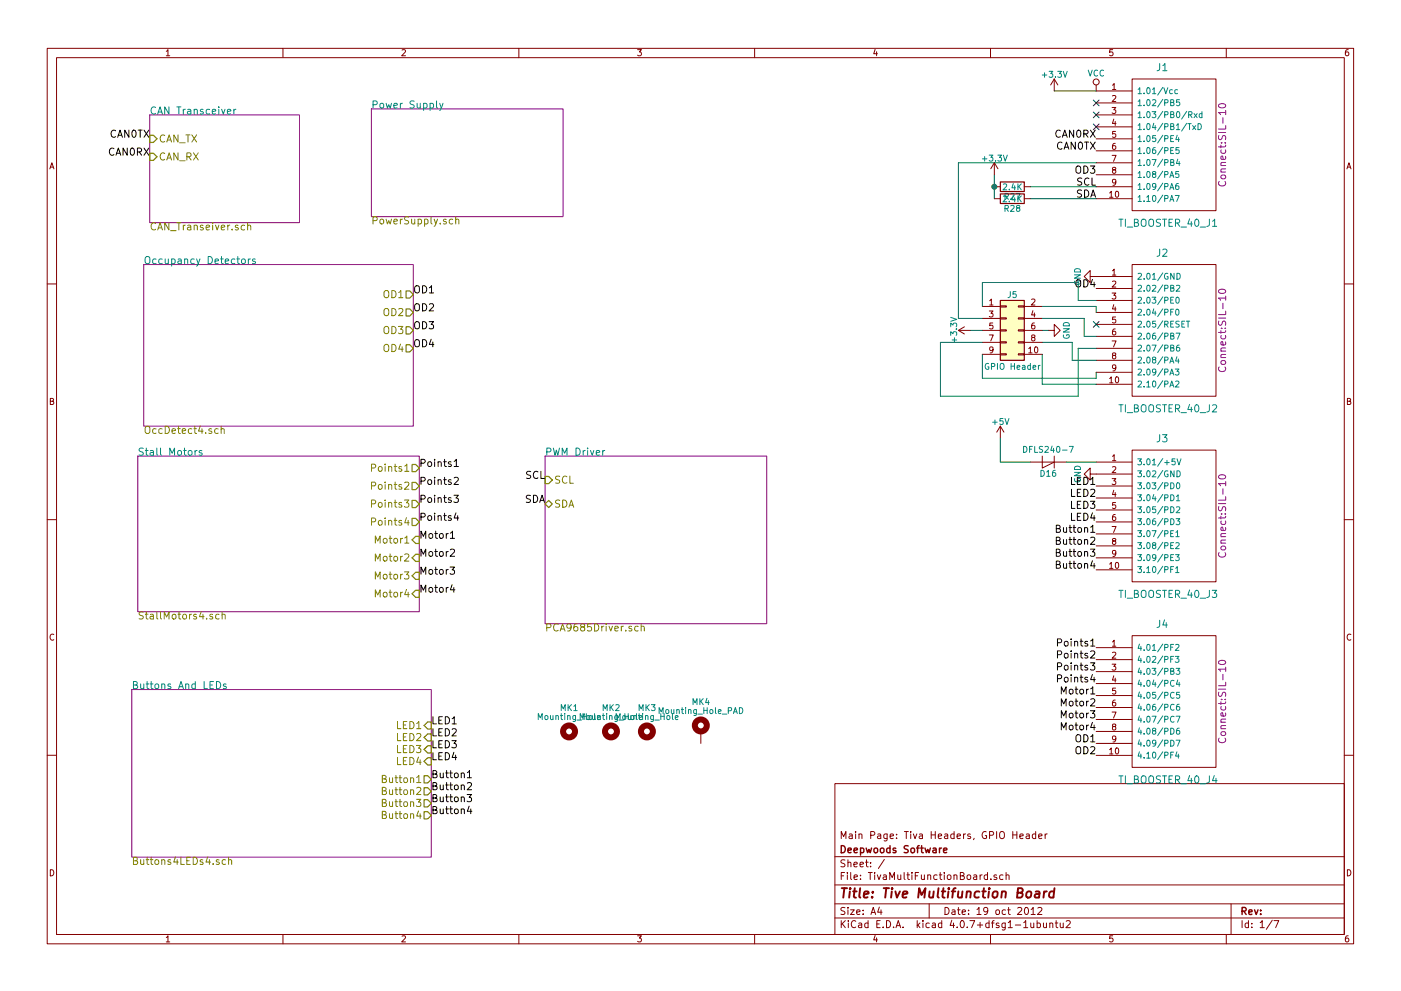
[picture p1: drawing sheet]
EESchema Schematic File Version 2
LIBS:TivaMultiFunctionBoard-rescue
LIBS:boosterpack
LIBS:power
LIBS:device
LIBS:transistors
LIBS:conn
LIBS:linear
LIBS:regul
LIBS:74xx
LIBS:cmos4000
LIBS:adc-dac
LIBS:memory
LIBS:xilinx
LIBS:microcontrollers
LIBS:dsp
LIBS:microchip
LIBS:analog_switches
LIBS:motorola
LIBS:texas
LIBS:intel
LIBS:audio
LIBS:interface
LIBS:digital-audio
LIBS:philips
LIBS:display
LIBS:cypress
LIBS:siliconi
LIBS:opto
LIBS:atmel
LIBS:contrib
LIBS:esp32_devboards
LIBS:sn65hvd233-ht
LIBS:lm2574n-5
LIBS:MCP23xxx
LIBS:tbd62x83a
LIBS:tc442x
LIBS:mct6h
LIBS:bridge
LIBS:pca9685
LIBS:4814p-2
LIBS:mechanical
LIBS:graphic_symbols
LIBS:references
LIBS:TivaMultiFunctionBoard-cache
EELAYER 25 0
EELAYER END
$Descr A4 11693 8268
encoding utf-8
Sheet 1 7
Title "Tive Multifunction Board"
Date "19 oct 2012"
Rev ""
Comp "Deepwoods Software"
Comment1 "Main Page: Tiva Headers, GPIO Header"
Comment2 ""
Comment3 ""
Comment4 ""
$EndDescr
$Comp
L GND #PWR01
U 1 1
P 9150 2300
F 0 "#PWR01" H 9150 2050 50  0001 C CNN
F 1 "GND" H 9150 2150 50  0000 C CNN
F 2 "" H 9150 2300 50  0000 C CNN
F 3 "" H 9150 2300 50  0000 C CNN
	1    9150 2300
	0    1    1    0   
$EndComp
$Comp
L VCC #PWR02
U 1 1
P 9150 750
F 0 "#PWR02" H 9150 600 50  0001 C CNN
F 1 "VCC" H 9150 900 50  0000 C CNN
F 2 "" H 9150 750 50  0000 C CNN
F 3 "" H 9150 750 50  0000 C CNN
	1    9150 750 
	1    0    0    -1  
$EndComp
$Comp
L Ti_Booster_40_J1 J1
U 1 1
P 9750 1200
F 0 "J1" H 9700 1850 60  0000 C CNN
F 1 "TI_BOOSTER_40_J1" H 9750 550 60  0000 C CNN
F 2 "Connect:SIL-10" V 10200 1200 60  0000 C CNN
F 3 "" H 9750 1200 60  0001 C CNN
	1    9750 1200
	1    0    0    -1  
$EndComp
$Comp
L Ti_Booster_40_J2 J2
U 1 1
P 9750 2750
F 0 "J2" H 9700 3400 60  0000 C CNN
F 1 "TI_BOOSTER_40_J2" H 9750 2100 60  0000 C CNN
F 2 "Connect:SIL-10" V 10200 2750 60  0000 C CNN
F 3 "" H 9750 2750 60  0001 C CNN
	1    9750 2750
	1    0    0    -1  
$EndComp
$Comp
L Ti_Booster_40_J3 J3
U 1 1
P 9750 4300
F 0 "J3" H 9700 4950 60  0000 C CNN
F 1 "TI_BOOSTER_40_J3" H 9750 3650 60  0000 C CNN
F 2 "Connect:SIL-10" V 10200 4300 60  0000 C CNN
F 3 "" H 9750 4300 60  0001 C CNN
	1    9750 4300
	1    0    0    -1  
$EndComp
$Comp
L Ti_Booster_40_J4 J4
U 1 1
P 9750 5850
F 0 "J4" H 9700 6500 60  0000 C CNN
F 1 "TI_BOOSTER_40_J4" H 9750 5200 60  0000 C CNN
F 2 "Connect:SIL-10" V 10200 5850 60  0000 C CNN
F 3 "" H 9750 5850 60  0001 C CNN
	1    9750 5850
	1    0    0    -1  
$EndComp
$Comp
L GND #PWR03
U 1 1
P 9150 3950
F 0 "#PWR03" H 9150 3700 50  0001 C CNN
F 1 "GND" H 9150 3800 50  0000 C CNN
F 2 "" H 9150 3950 50  0000 C CNN
F 3 "" H 9150 3950 50  0000 C CNN
	1    9150 3950
	0    1    1    0   
$EndComp
$Comp
L +5V #PWR04
U 1 1
P 8350 3650
F 0 "#PWR04" H 8350 3500 50  0001 C CNN
F 1 "+5V" H 8350 3790 50  0000 C CNN
F 2 "" H 8350 3650 50  0000 C CNN
F 3 "" H 8350 3650 50  0000 C CNN
	1    8350 3650
	1    0    0    -1  
$EndComp
$Sheet
S 1250 950  1250 900 
U 60CCDA7F
F0 "CAN Transceiver" 60
F1 "CAN_Transeiver.sch" 60
F2 "CAN_TX" I L 1250 1150 60 
F3 "CAN_RX" I L 1250 1300 60 
$EndSheet
$Sheet
S 3100 900  1600 900 
U 60CCFE36
F0 "Power Supply" 60
F1 "PowerSupply.sch" 60
$EndSheet
$Sheet
S 4550 3800 1850 1400
U 60CD053F
F0 "PWM Driver" 60
F1 "PCA9685Driver.sch" 60
F2 "SCL" I L 4550 4000 60 
F3 "SDA" B L 4550 4200 60 
$EndSheet
$Sheet
S 1200 2200 2250 1350
U 60CD421F
F0 "Occupancy Detectors" 60
F1 "OccDetect4.sch" 60
F2 "OD1" O R 3450 2450 60 
F3 "OD2" O R 3450 2600 60 
F4 "OD3" O R 3450 2750 60 
F5 "OD4" O R 3450 2900 60 
$EndSheet
$Sheet
S 1150 3800 2350 1300
U 60CD422F
F0 "Stall Motors" 60
F1 "StallMotors4.sch" 60
F2 "Points1" O R 3500 3900 60 
F3 "Points2" O R 3500 4050 60 
F4 "Points3" O R 3500 4200 60 
F5 "Points4" O R 3500 4350 60 
F6 "Motor1" I R 3500 4500 60 
F7 "Motor2" I R 3500 4650 60 
F8 "Motor3" I R 3500 4800 60 
F9 "Motor4" I R 3500 4950 60 
$EndSheet
$Sheet
S 1100 5750 2500 1400
U 60CD423F
F0 "Buttons And LEDs" 60
F1 "Buttons4LEDs4.sch" 60
F2 "LED1" I R 3600 6050 60 
F3 "LED2" I R 3600 6150 60 
F4 "LED3" I R 3600 6250 60 
F5 "LED4" I R 3600 6350 60 
F6 "Button1" O R 3600 6500 60 
F7 "Button2" O R 3600 6600 60 
F8 "Button3" O R 3600 6700 60 
F9 "Button4" O R 3600 6800 60 
$EndSheet
$Comp
L D_Shockley D16
U 1 1
P 8750 3850
F 0 "D16" H 8750 3950 50  0000 C CNN
F 1 "DFLS240-7" H 8750 3750 50  0000 C CNN
F 2 "Diodes_SMD:D_SMB" H 8750 3850 50  0001 C CNN
F 3 "" H 8750 3850 50  0001 C CNN
F 4 "621-DFLS240-7" H 8750 3850 60  0001 C CNN "Mouser Part Number"
	1    8750 3850
	-1   0    0    1   
$EndComp
$Comp
L +3.3V #PWR05
U 1 1
P 8800 750
F 0 "#PWR05" H 8800 600 50  0001 C CNN
F 1 "+3.3V" H 8800 890 50  0000 C CNN
F 2 "" H 8800 750 50  0001 C CNN
F 3 "" H 8800 750 50  0001 C CNN
	1    8800 750 
	1    0    0    -1  
$EndComp
Text Label 9150 1150 2    60   ~ 0
CAN0RX
Text Label 9150 1250 2    60   ~ 0
CAN0TX
Text Label 1250 1150 2    60   ~ 0
CAN0TX
Text Label 1250 1300 2    60   ~ 0
CAN0RX
Text Label 9150 1550 2    60   ~ 0
SCL
Text Label 9150 1650 2    60   ~ 0
SDA
Text Label 4550 4000 2    60   ~ 0
SCL
Text Label 4550 4200 2    60   ~ 0
SDA
Text Label 3450 2450 0    60   ~ 0
OD1
Text Label 3450 2600 0    60   ~ 0
OD2
Text Label 3450 2750 0    60   ~ 0
OD3
Text Label 3450 2900 0    60   ~ 0
OD4
Text Label 9150 6200 2    60   ~ 0
OD1
Text Label 9150 6300 2    60   ~ 0
OD2
Text Label 9150 1450 2    60   ~ 0
OD3
Text Label 9150 2400 2    60   ~ 0
OD4
Text Label 3500 3900 0    60   ~ 0
Points1
Text Label 3500 4050 0    60   ~ 0
Points2
Text Label 3500 4200 0    60   ~ 0
Points3
Text Label 3500 4350 0    60   ~ 0
Points4
Text Label 3500 4500 0    60   ~ 0
Motor1
Text Label 3500 4650 0    60   ~ 0
Motor2
Text Label 3500 4800 0    60   ~ 0
Motor3
Text Label 3500 4950 0    60   ~ 0
Motor4
Text Label 3600 6050 0    60   ~ 0
LED1
Text Label 3600 6150 0    60   ~ 0
LED2
Text Label 3600 6250 0    60   ~ 0
LED3
Text Label 3600 6350 0    60   ~ 0
LED4
Text Label 3600 6500 0    60   ~ 0
Button1
Text Label 3600 6800 0    60   ~ 0
Button4
Text Label 3600 6600 0    60   ~ 0
Button2
Text Label 3600 6700 0    60   ~ 0
Button3
Text Label 9150 5400 2    60   ~ 0
Points1
Text Label 9150 5500 2    60   ~ 0
Points2
Text Label 9150 5600 2    60   ~ 0
Points3
Text Label 9150 5700 2    60   ~ 0
Points4
Text Label 9150 5800 2    60   ~ 0
Motor1
Text Label 9150 5900 2    60   ~ 0
Motor2
Text Label 9150 6000 2    60   ~ 0
Motor3
Text Label 9150 6100 2    60   ~ 0
Motor4
Text Label 9150 4050 2    60   ~ 0
LED1
Text Label 9150 4150 2    60   ~ 0
LED2
Text Label 9150 4250 2    60   ~ 0
LED3
Text Label 9150 4350 2    60   ~ 0
LED4
Text Label 9150 4450 2    60   ~ 0
Button1
Text Label 9150 4550 2    60   ~ 0
Button2
Text Label 9150 4650 2    60   ~ 0
Button3
Text Label 9150 4750 2    60   ~ 0
Button4
$Comp
L Conn_02x05_Odd_Even J5
U 1 1
P 8400 2750
F 0 "J5" H 8450 3050 50  0000 C CNN
F 1 "GPIO Header" H 8450 2450 50  0000 C CNN
F 2 "Connectors:IDC_Header_Straight_10pins" H 8400 2750 50  0001 C CNN
F 3 "" H 8400 2750 50  0001 C CNN
	1    8400 2750
	1    0    0    -1  
$EndComp
$Comp
L +3.3V #PWR06
U 1 1
P 8100 2750
F 0 "#PWR06" H 8100 2600 50  0001 C CNN
F 1 "+3.3V" H 8100 2890 50  0000 C CNN
F 2 "" H 8100 2750 50  0001 C CNN
F 3 "" H 8100 2750 50  0001 C CNN
	1    8100 2750
	0    -1   -1   0   
$EndComp
$Comp
L GND #PWR07
U 1 1
P 8750 2750
F 0 "#PWR07" H 8750 2500 50  0001 C CNN
F 1 "GND" H 8750 2600 50  0000 C CNN
F 2 "" H 8750 2750 50  0001 C CNN
F 3 "" H 8750 2750 50  0001 C CNN
	1    8750 2750
	0    -1   -1   0   
$EndComp
Wire Wire Line
	9150 3850 8900 3850
Wire Wire Line
	8350 3650 8350 3850
Wire Wire Line
	8350 3850 8600 3850
Wire Wire Line
	8800 750  9150 750 
NoConn ~ 9150 950 
NoConn ~ 9150 1050
NoConn ~ 9150 2700
$Comp
L Mounting_Hole MK1
U 1 1
P 4750 6100
F 0 "MK1" H 4750 6300 50  0000 C CNN
F 1 "Mounting_Hole" H 4750 6225 50  0000 C CNN
F 2 "Mounting_Holes:MountingHole_3.2mm_M3" H 4750 6100 50  0001 C CNN
F 3 "" H 4750 6100 50  0001 C CNN
	1    4750 6100
	1    0    0    -1  
$EndComp
$Comp
L Mounting_Hole MK2
U 1 1
P 5100 6100
F 0 "MK2" H 5100 6300 50  0000 C CNN
F 1 "Mounting_Hole" H 5100 6225 50  0000 C CNN
F 2 "Mounting_Holes:MountingHole_3.2mm_M3" H 5100 6100 50  0001 C CNN
F 3 "" H 5100 6100 50  0001 C CNN
	1    5100 6100
	1    0    0    -1  
$EndComp
$Comp
L Mounting_Hole MK3
U 1 1
P 5400 6100
F 0 "MK3" H 5400 6300 50  0000 C CNN
F 1 "Mounting_Hole" H 5400 6225 50  0000 C CNN
F 2 "Mounting_Holes:MountingHole_3.2mm_M3" H 5400 6100 50  0001 C CNN
F 3 "" H 5400 6100 50  0001 C CNN
	1    5400 6100
	1    0    0    -1  
$EndComp
$Comp
L Mounting_Hole_PAD MK4
U 1 1
P 5850 6100
F 0 "MK4" H 5850 6350 50  0000 C CNN
F 1 "Mounting_Hole_PAD" H 5850 6275 50  0000 C CNN
F 2 "Mounting_Holes:MountingHole_3.2mm_M3_Pad" H 5850 6100 50  0001 C CNN
F 3 "" H 5850 6100 50  0001 C CNN
	1    5850 6100
	1    0    0    -1  
$EndComp
$Comp
L R R27
U 1 1
P 8450 1550
F 0 "R27" V 8530 1550 50  0000 C CNN
F 1 "2.4K" V 8450 1550 50  0000 C CNN
F 2 "Resistors_SMD:R_0603" V 8380 1550 50  0001 C CNN
F 3 "" H 8450 1550 50  0001 C CNN
F 4 "71-CRCW06032K40JN" V 8450 1550 60  0001 C CNN "Mouser Part Number"
	1    8450 1550
	0    1    1    0   
$EndComp
$Comp
L R R28
U 1 1
P 8450 1650
F 0 "R28" V 8530 1650 50  0000 C CNN
F 1 "2.4K" V 8450 1650 50  0000 C CNN
F 2 "Resistors_SMD:R_0603" V 8380 1650 50  0001 C CNN
F 3 "" H 8450 1650 50  0001 C CNN
F 4 "71-CRCW06032K40JN" V 8450 1650 60  0001 C CNN "Mouser Part Number"
	1    8450 1650
	0    1    1    0   
$EndComp
Wire Wire Line
	8600 1550 9150 1550
Wire Wire Line
	8600 1650 9150 1650
Wire Wire Line
	8300 1450 8300 1650
$Comp
L +3.3V #PWR08
U 1 1
P 8300 1450
F 0 "#PWR08" H 8300 1300 50  0001 C CNN
F 1 "+3.3V" H 8300 1590 50  0000 C CNN
F 2 "" H 8300 1450 50  0001 C CNN
F 3 "" H 8300 1450 50  0001 C CNN
	1    8300 1450
	1    0    0    -1  
$EndComp
Connection ~ 8300 1550
Wire Wire Line
	8200 2750 8100 2750
Wire Wire Line
	8750 2750 8700 2750
Wire Wire Line
	8200 2550 8200 2350
Wire Wire Line
	8200 2350 9000 2350
Wire Wire Line
	9000 2350 9000 2500
Wire Wire Line
	9000 2500 9150 2500
Wire Wire Line
	8700 2550 9150 2550
Wire Wire Line
	9150 2550 9150 2600
Wire Wire Line
	8200 2650 8000 2650
Wire Wire Line
	8700 2650 9050 2650
Wire Wire Line
	9050 2650 9050 2800
Wire Wire Line
	9050 2800 9150 2800
Wire Wire Line
	8200 2850 7850 2850
Wire Wire Line
	7850 2850 7850 3300
Wire Wire Line
	7850 3300 9000 3300
Wire Wire Line
	9000 3300 9000 2900
Wire Wire Line
	9000 2900 9150 2900
Wire Wire Line
	8700 2850 8950 2850
Wire Wire Line
	8950 2850 8950 3000
Wire Wire Line
	8950 3000 9150 3000
Wire Wire Line
	8200 2950 8200 3150
Wire Wire Line
	8200 3150 9150 3150
Wire Wire Line
	9150 3150 9150 3100
Wire Wire Line
	8700 2950 8700 3200
Wire Wire Line
	8700 3200 9150 3200
NoConn ~ 9150 850 
Wire Wire Line
	8000 2650 8000 1350
Wire Wire Line
	8000 1350 9150 1350
$EndSCHEMATC
